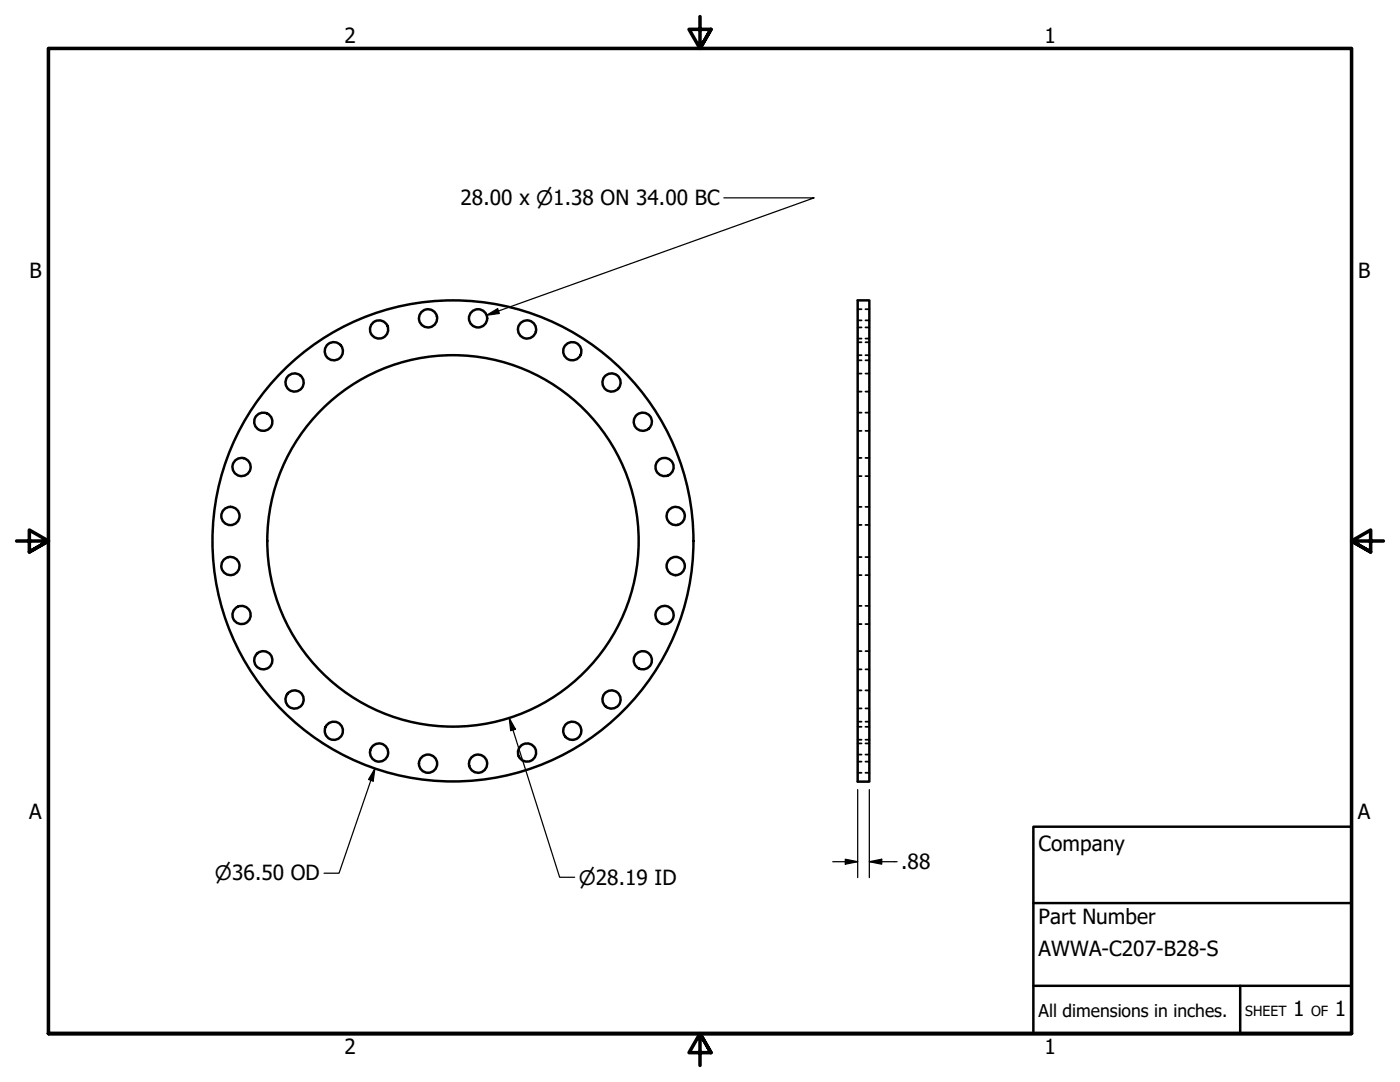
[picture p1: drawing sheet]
<svg xmlns="http://www.w3.org/2000/svg" width="279mm" height="216mm" viewBox="0 0 279 216" stroke-linecap="round" stroke-linejoin="round" font-family="sans-serif">
<!-- layer: Visible (ANSI) -->
<g fill="none" stroke="#000" stroke-width=".49">
<path d="M171.2 59.9h2.3v96.1h-2.3z"/>
<circle cx="58.8" cy="76.3" r="1.82"/>
<circle cx="66.6" cy="70.1" r="1.82"/>
<circle cx="75.7" cy="65.7" r="1.82"/>
<circle cx="85.4" cy="63.5" r="1.82"/>
<circle cx="95.4" cy="63.5" r="1.82"/>
<circle cx="105.2" cy="65.7" r="1.82"/>
<circle cx="114.2" cy="70.1" r="1.82"/>
<circle cx="122" cy="76.3" r="1.82"/>
<circle cx="48.2" cy="93.2" r="1.82"/>
<circle cx="52.5" cy="84.2" r="1.82"/>
<circle cx="128.3" cy="84.2" r="1.82"/>
<circle cx="132.6" cy="93.2" r="1.82"/>
<circle cx="46" cy="103" r="1.82"/>
<circle cx="46" cy="112.9" r="1.82"/>
<circle cx="90.4" cy="107.9" r="48"/>
<circle cx="90.4" cy="107.9" r="37.1"/>
<circle cx="134.8" cy="103" r="1.82"/>
<circle cx="134.8" cy="112.9" r="1.82"/>
<circle cx="48.2" cy="122.7" r="1.82"/>
<circle cx="52.5" cy="131.7" r="1.82"/>
<circle cx="58.8" cy="139.6" r="1.82"/>
<circle cx="122" cy="139.6" r="1.82"/>
<circle cx="128.3" cy="131.7" r="1.82"/>
<circle cx="132.6" cy="122.7" r="1.82"/>
<circle cx="66.6" cy="145.8" r="1.82"/>
<circle cx="75.7" cy="150.2" r="1.82"/>
<circle cx="85.4" cy="152.4" r="1.82"/>
<circle cx="95.4" cy="152.4" r="1.82"/>
<circle cx="105.2" cy="150.2" r="1.82"/>
<circle cx="114.2" cy="145.8" r="1.82"/>
</g>
<!-- layer: Hidden (ANSI) -->
<g fill="none" stroke="#000" stroke-width=".35">
<path d="M171.2 70.9h.7M171.2 67.6h.7M171.2 63.9h.7M171.2 71.9h.7M171.2 68.3h.7M171.2 78.1h.7M171.2 74.5h.7M171.2 65.3h.7M171.2 61.7h.7M172.7 70.9h.8M172.7 67.6h.8M172.7 63.9h.8"/>
<path d="M172.7 71.9h.8M172.7 68.3h.8M172.7 78.1h.8M172.7 74.5h.8M172.7 65.3h.8M172.7 61.7h.8M171.2 86h.7M171.2 82.3h.7M171.2 95h.7M171.2 91.4h.7M172.7 86h.8M172.7 82.3h.8"/>
<path d="M172.7 95h.8M172.7 91.4h.8M171.2 104.7h.7M171.2 101.1h.7M171.2 114.8h.7M171.2 111.2h.7M172.7 104.7h.8M172.7 101.1h.8M172.7 114.8h.8M172.7 111.2h.8M171.2 124.5h.7M171.2 120.9h.7"/>
<path d="M171.2 133.6h.7M171.2 129.9h.7M171.2 137.8h.7M172.7 124.5h.8M172.7 120.9h.8M172.7 133.6h.8M172.7 129.9h.8M172.7 137.8h.8M171.2 145h.7M171.2 141.4h.7M171.2 147.6h.7M171.2 144h.7"/>
<path d="M171.2 152h.7M171.2 148.3h.7M171.2 154.2h.7M171.2 150.6h.7M172.7 145h.8M172.7 141.4h.8M172.7 147.6h.8M172.7 144h.8M172.7 152h.8M172.7 148.3h.8M172.7 154.2h.8M172.7 150.6h.8"/>
</g>
<!-- layer: Border (ANSI) -->
<path d="M139.7 3.3v6.4l-2.2-3.8h4.4l-2.2 3.8 2.2-3.8M3.3 107.9h6.4l-3.8-2.1v4.3l3.8-2.2-3.8 2.2M276.1 107.9h-6.4l3.8-2.1v4.3l-3.8-2.2 3.8 2.2M9.7 206.2v-196.5h260v196.5h-260h260M141.9 210l-2.2-3.8 2.2 3.8h-4.4l2.2-3.8v6.4" fill="none" stroke="#000" stroke-width=".71"/>
<!-- layer: Title (ANSI) -->
<path d="M206.2 165h63.5v41.2h-63.5zM206.2 196.7h63.5M206.2 180.2h63.5M247.5 196.7v9.5" fill="none" stroke="#000" stroke-width=".49"/>
<!-- layer: Dimension (ANSI) -->
<path d="M144.5 39.5h18l-65.4 23.4M97.1 62.9l2.2-1.3 .4 .9zM74.8 153.4l-.3 2.5-.9-.4zM74.8 153.4l-7.1 20.8h-3M101.6 143.3l1.3 2.2-1 .3zM101.6 143.3l10.1 31.7h3M171.2 157.6v17.5M173.5 157.6v17.5M166.2 171.9h5M168.7 171.4l2.5 .5-2.5 .5zM173.5 171.9l2.5-.5v1zM173.5 171.9h5.5" fill="none" stroke="#000" stroke-width=".25"/>
<g fill="#000">
<path d="M97.1 62.9l2.2-1.3 .4 .9z" fill-rule="evenodd"/>
<path d="M74.8 153.4l-.3 2.5-.9-.4z" fill-rule="evenodd"/>
<path d="M101.6 143.3l1.3 2.2-1 .3z" fill-rule="evenodd"/>
<path d="M168.7 171.4l2.5 .5-2.5 .5z" fill-rule="evenodd"/>
<path d="M173.5 171.9l2.5-.5v1z" fill-rule="evenodd"/>
</g>
<g font-size="4.2">
<text x="68.7" y="8.6">2</text>
<text x="208.4" y="8.6">1</text>
<text x="91.9" y="41">28.00 x ⌀1.38 ON 34.00 BC</text>
<text x="5.9" y="55.5">B</text>
<text x="271" y="55.5">B</text>
<text x="5.8" y="163.4">A</text>
<text x="271" y="163.4">A</text>
<text x="179.8" y="173.5">.88</text>
<text x="207.3" y="169.8">Company</text>
<text x="207.3" y="184.4">Part Number</text>
<text x="207.3" y="190.7">AWWA-C207-B28-S</text>
<text x="258.1" y="202.8">1</text>
<text x="266.4" y="202.8">1</text>
<text x="68.7" y="210.3">2</text>
<text x="208.4" y="210.3">1</text>
</g>
<g font-size="4">
<text x="42.9" y="175.7">⌀36.50 OD</text>
<text x="115.5" y="176.5">⌀28.19 ID</text>
</g>
<text font-size="3.5" x="207.3" y="202.9">All dimensions in inches.</text>
<g font-size="2.8">
<text x="248.5" y="202.8">SHEET</text>
<text x="261.7" y="202.8">OF</text>
</g>
</svg>
